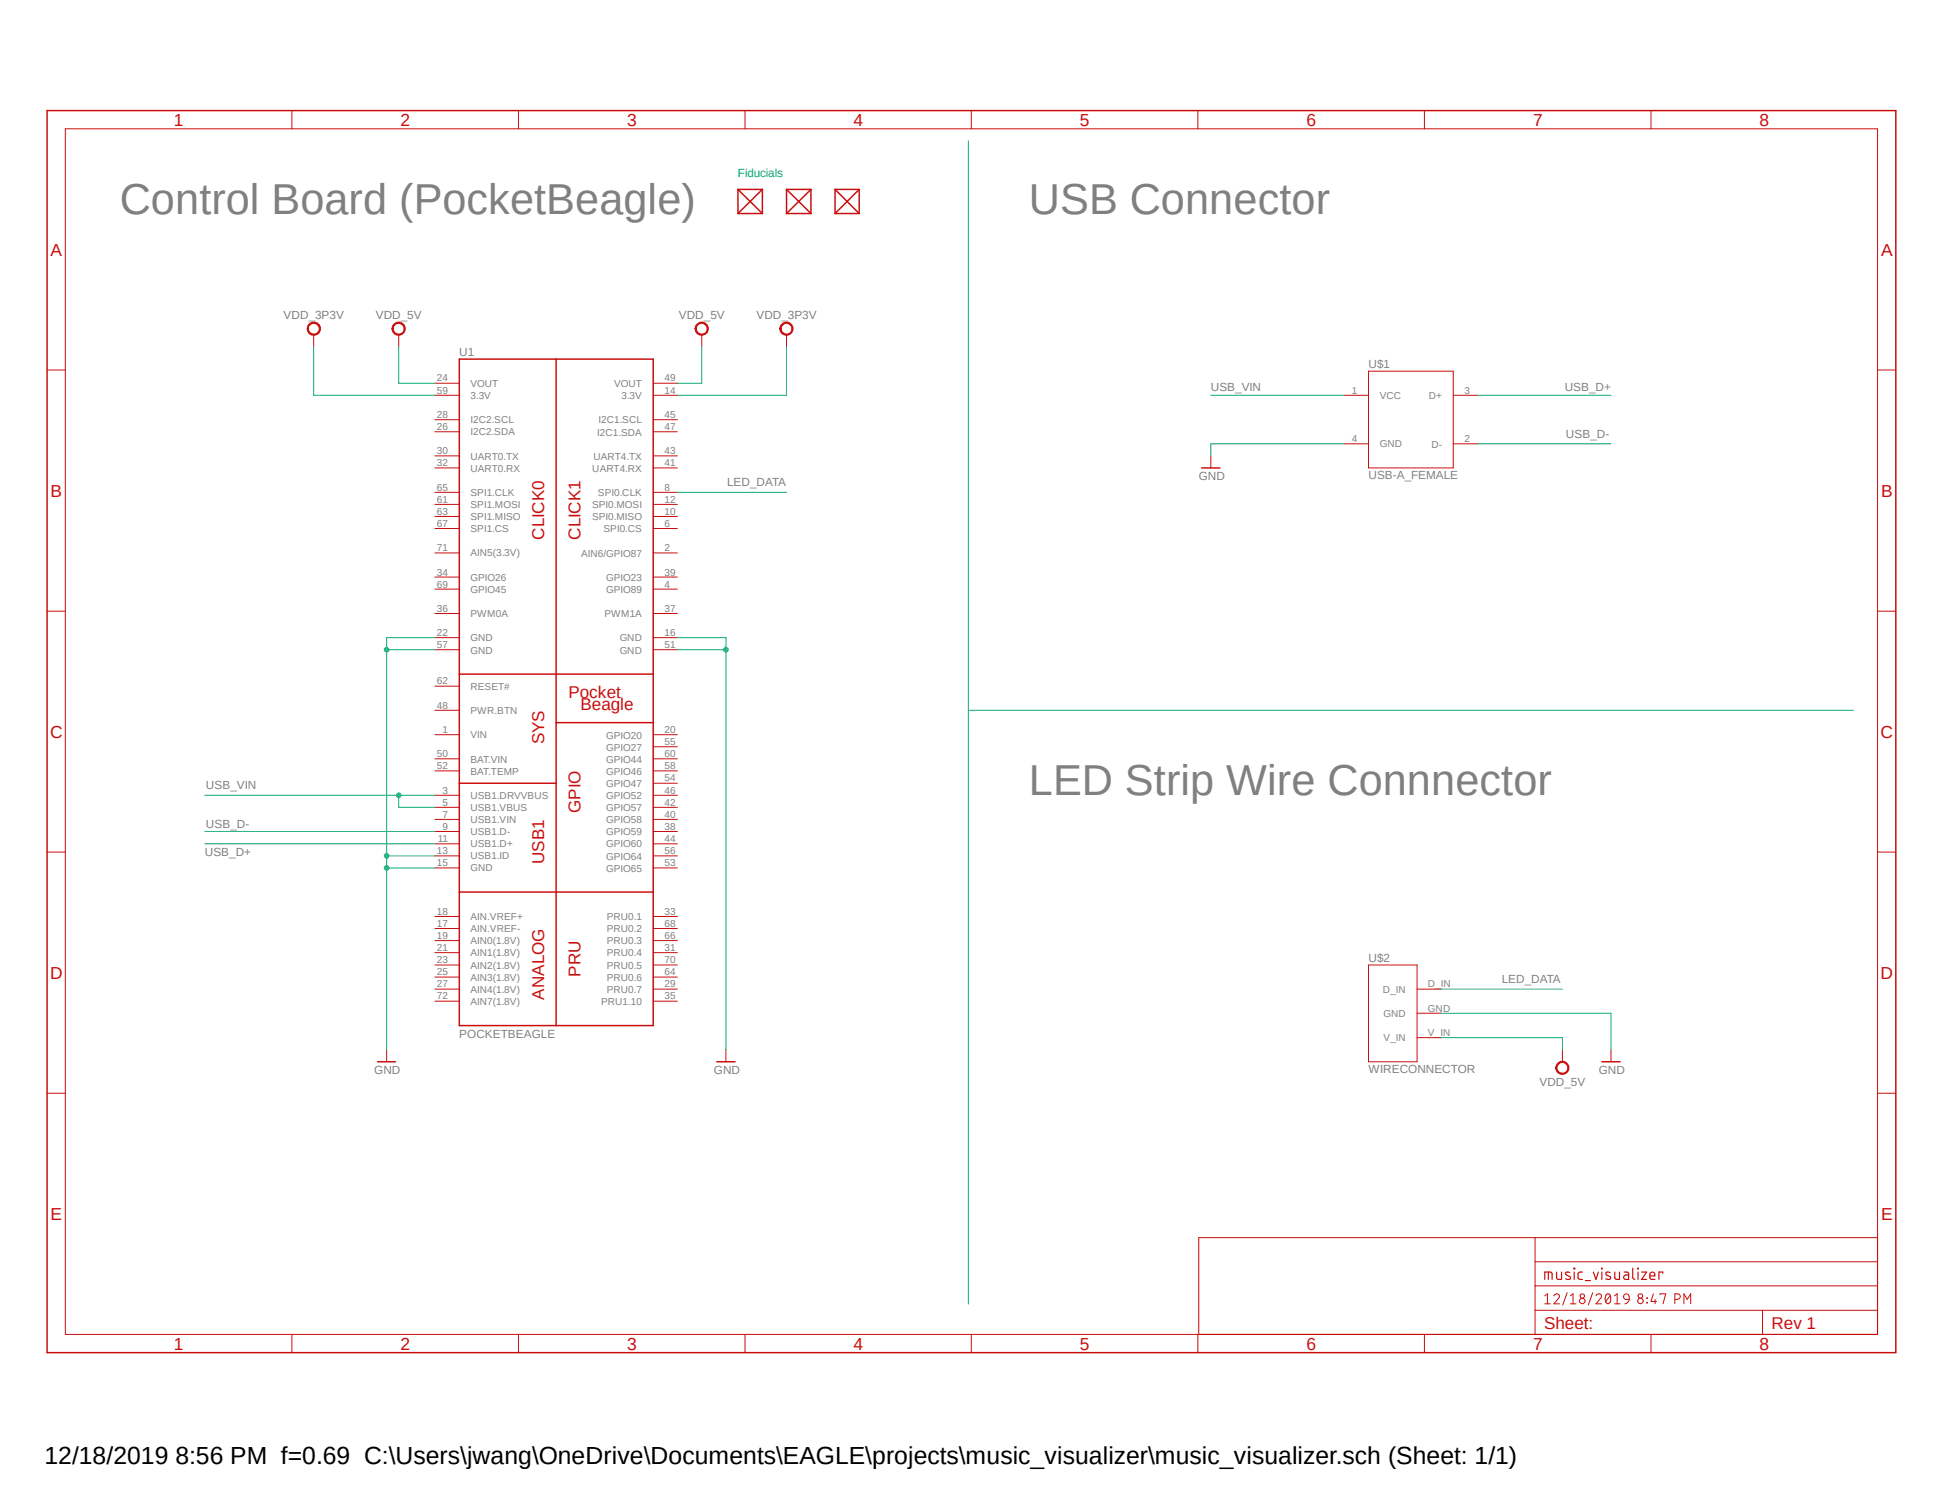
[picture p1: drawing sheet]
<?xml version="1.0" encoding="utf-8"?>
<!DOCTYPE eagle SYSTEM "eagle.dtd">
<eagle version="9.5.1">
<drawing>
<settings>
<setting alwaysvectorfont="no"/>
<setting verticaltext="up"/>
</settings>
<grid distance="0.1" unitdist="inch" unit="inch" style="lines" multiple="1" display="no" altdistance="0.01" altunitdist="inch" altunit="inch"/>
<schematic xreflabel="%F%N/%S.%C%R" xrefpart="/%S.%C%R">
<libraries>
<library name="music_visualizer">
<symbols>
<symbol name="FRAMES_A3L-LOC">
<wire x1="241.3" y1="3.81" x2="311.785" y2="3.81" width="0.1016" layer="94"/>
<wire x1="311.785" y1="3.81" x2="359.41" y2="3.81" width="0.1016" layer="94"/>
<wire x1="359.41" y1="3.81" x2="383.54" y2="3.81" width="0.1016" layer="94"/>
<wire x1="383.54" y1="3.81" x2="383.54" y2="8.89" width="0.1016" layer="94"/>
<wire x1="383.54" y1="8.89" x2="383.54" y2="13.97" width="0.1016" layer="94"/>
<wire x1="383.54" y1="13.97" x2="383.54" y2="19.05" width="0.1016" layer="94"/>
<wire x1="383.54" y1="19.05" x2="383.54" y2="24.13" width="0.1016" layer="94"/>
<wire x1="241.3" y1="3.81" x2="241.3" y2="24.13" width="0.1016" layer="94"/>
<wire x1="241.3" y1="24.13" x2="311.785" y2="24.13" width="0.1016" layer="94"/>
<wire x1="311.785" y1="24.13" x2="383.54" y2="24.13" width="0.1016" layer="94"/>
<wire x1="359.41" y1="3.81" x2="359.41" y2="8.89" width="0.1016" layer="94"/>
<wire x1="359.41" y1="8.89" x2="383.54" y2="8.89" width="0.1016" layer="94"/>
<wire x1="359.41" y1="8.89" x2="311.785" y2="8.89" width="0.1016" layer="94"/>
<wire x1="311.785" y1="8.89" x2="311.785" y2="3.81" width="0.1016" layer="94"/>
<wire x1="311.785" y1="8.89" x2="311.785" y2="13.97" width="0.1016" layer="94"/>
<wire x1="311.785" y1="13.97" x2="383.54" y2="13.97" width="0.1016" layer="94"/>
<wire x1="311.785" y1="13.97" x2="311.785" y2="19.05" width="0.1016" layer="94"/>
<wire x1="311.785" y1="19.05" x2="383.54" y2="19.05" width="0.1016" layer="94"/>
<wire x1="311.785" y1="19.05" x2="311.785" y2="24.13" width="0.1016" layer="94"/>
<text x="313.69" y="15.24" size="2.54" layer="94" font="vector">&gt;DRAWING_NAME</text>
<text x="313.69" y="10.16" size="2.286" layer="94" font="vector">&gt;LAST_DATE_TIME</text>
<text x="313.69" y="5.08" size="2.54" layer="94">Sheet:</text>
<frame x1="0" y1="0" x2="387.35" y2="260.35" columns="8" rows="5" layer="94"/>
<text x="361.315" y="5.08" size="2.54" layer="94">Rev 1</text>
</symbol>
<symbol name="POCKETBEAGLE">
<pin name="VIN" x="-5.08" y="60.96" length="middle" direction="pwr"/>
<pin name="USB1.DRVVBUS" x="-5.08" y="48.26" length="middle"/>
<pin name="USB1.VBUS" x="-5.08" y="45.72" length="middle"/>
<pin name="USB1.VIN" x="-5.08" y="43.18" length="middle"/>
<pin name="USB1.D-" x="-5.08" y="40.64" length="middle"/>
<pin name="USB1.D+" x="-5.08" y="38.1" length="middle"/>
<pin name="USB1.ID" x="-5.08" y="35.56" length="middle"/>
<pin name="GND@1" x="-5.08" y="33.02" length="middle"/>
<pin name="AIN.VREF-" x="-5.08" y="20.32" length="middle" direction="in"/>
<pin name="AIN0(1.8V)" x="-5.08" y="17.78" length="middle" direction="in"/>
<pin name="AIN1(1.8V)" x="-5.08" y="15.24" length="middle" direction="in"/>
<pin name="AIN2(1.8V)" x="-5.08" y="12.7" length="middle" direction="in"/>
<pin name="AIN3(1.8V)" x="-5.08" y="10.16" length="middle" direction="in"/>
<pin name="AIN4(1.8V)" x="-5.08" y="7.62" length="middle" direction="in"/>
<pin name="PRU0.7" x="45.72" y="7.62" length="middle" rot="R180"/>
<pin name="PRU0.4" x="45.72" y="15.24" length="middle" rot="R180"/>
<pin name="PRU0.1" x="45.72" y="22.86" length="middle" rot="R180"/>
<pin name="PRU1.10" x="45.72" y="5.08" length="middle" rot="R180"/>
<pin name="AIN6/GPIO87" x="45.72" y="99.06" length="middle" rot="R180"/>
<pin name="GPIO89" x="45.72" y="91.44" length="middle" rot="R180"/>
<pin name="SPI0.CS" x="45.72" y="104.14" length="middle" rot="R180"/>
<pin name="SPI0.CLK" x="45.72" y="111.76" length="middle" rot="R180"/>
<pin name="SPI0.MISO" x="45.72" y="106.68" length="middle" rot="R180"/>
<pin name="SPI0.MOSI" x="45.72" y="109.22" length="middle" rot="R180"/>
<pin name="3.3V@1" x="45.72" y="132.08" length="middle" direction="pwr" rot="R180"/>
<pin name="GND@2" x="45.72" y="81.28" length="middle" direction="pwr" rot="R180"/>
<pin name="AIN.VREF+" x="-5.08" y="22.86" length="middle" direction="in"/>
<pin name="GPIO20" x="45.72" y="60.96" length="middle" rot="R180"/>
<pin name="GND@3" x="-5.08" y="81.28" length="middle" direction="pwr"/>
<pin name="VOUT@1" x="-5.08" y="134.62" length="middle" direction="pwr"/>
<pin name="I2C2.SDA" x="-5.08" y="124.46" length="middle"/>
<pin name="I2C2.SCL" x="-5.08" y="127" length="middle"/>
<pin name="UART0.TX" x="-5.08" y="119.38" length="middle"/>
<pin name="UART0.RX" x="-5.08" y="116.84" length="middle"/>
<pin name="GPIO26" x="-5.08" y="93.98" length="middle"/>
<pin name="PWM0A" x="-5.08" y="86.36" length="middle"/>
<pin name="PWM1A" x="45.72" y="86.36" length="middle" rot="R180"/>
<pin name="GPIO23" x="45.72" y="93.98" length="middle" rot="R180"/>
<pin name="UART4.RX" x="45.72" y="116.84" length="middle" rot="R180"/>
<pin name="UART4.TX" x="45.72" y="119.38" length="middle" rot="R180"/>
<pin name="I2C1.SCL" x="45.72" y="127" length="middle" rot="R180"/>
<pin name="I2C1.SDA" x="45.72" y="124.46" length="middle" rot="R180"/>
<pin name="VOUT@2" x="45.72" y="134.62" length="middle" direction="pwr" rot="R180"/>
<pin name="GND@4" x="45.72" y="78.74" length="middle" direction="pwr" rot="R180"/>
<pin name="GPIO65" x="45.72" y="33.02" length="middle" rot="R180"/>
<pin name="GPIO27" x="45.72" y="58.42" length="middle" rot="R180"/>
<pin name="GND@5" x="-5.08" y="78.74" length="middle" direction="pwr"/>
<pin name="3.3V@2" x="-5.08" y="132.08" length="middle" direction="pwr"/>
<pin name="SPI1.MOSI" x="-5.08" y="109.22" length="middle"/>
<pin name="SPI1.MISO" x="-5.08" y="106.68" length="middle"/>
<pin name="SPI1.CLK" x="-5.08" y="111.76" length="middle"/>
<pin name="SPI1.CS" x="-5.08" y="104.14" length="middle"/>
<pin name="GPIO45" x="-5.08" y="91.44" length="middle"/>
<pin name="AIN5(3.3V)" x="-5.08" y="99.06" length="middle"/>
<pin name="GPIO59" x="45.72" y="40.64" length="middle" rot="R180"/>
<pin name="GPIO58" x="45.72" y="43.18" length="middle" rot="R180"/>
<pin name="GPIO57" x="45.72" y="45.72" length="middle" rot="R180"/>
<pin name="GPIO60" x="45.72" y="38.1" length="middle" rot="R180"/>
<pin name="GPIO52" x="45.72" y="48.26" length="middle" rot="R180"/>
<pin name="PWR.BTN" x="-5.08" y="66.04" length="middle" direction="in"/>
<pin name="BAT.VIN" x="-5.08" y="55.88" length="middle" direction="pwr"/>
<pin name="BAT.TEMP" x="-5.08" y="53.34" length="middle" direction="in"/>
<pin name="GPIO47" x="45.72" y="50.8" length="middle" rot="R180"/>
<pin name="GPIO64" x="45.72" y="35.56" length="middle" rot="R180"/>
<pin name="GPIO46" x="45.72" y="53.34" length="middle" rot="R180"/>
<pin name="GPIO44" x="45.72" y="55.88" length="middle" rot="R180"/>
<pin name="RESET#" x="-5.08" y="71.12" length="middle" direction="in"/>
<pin name="PRU0.6" x="45.72" y="10.16" length="middle" rot="R180"/>
<pin name="PRU0.3" x="45.72" y="17.78" length="middle" rot="R180"/>
<pin name="PRU0.2" x="45.72" y="20.32" length="middle" rot="R180"/>
<pin name="PRU0.5" x="45.72" y="12.7" length="middle" rot="R180"/>
<pin name="AIN7(1.8V)" x="-5.08" y="5.08" length="middle" direction="in"/>
<wire x1="0" y1="0" x2="0" y2="27.94" width="0.254" layer="94"/>
<wire x1="0" y1="27.94" x2="0" y2="50.8" width="0.254" layer="94"/>
<wire x1="0" y1="50.8" x2="0" y2="73.66" width="0.254" layer="94"/>
<wire x1="0" y1="73.66" x2="0" y2="139.7" width="0.254" layer="94"/>
<wire x1="0" y1="139.7" x2="20.32" y2="139.7" width="0.254" layer="94"/>
<wire x1="20.32" y1="139.7" x2="40.64" y2="139.7" width="0.254" layer="94"/>
<wire x1="40.64" y1="139.7" x2="40.64" y2="73.66" width="0.254" layer="94"/>
<wire x1="40.64" y1="73.66" x2="40.64" y2="63.5" width="0.254" layer="94"/>
<wire x1="40.64" y1="63.5" x2="40.64" y2="27.94" width="0.254" layer="94"/>
<wire x1="40.64" y1="27.94" x2="40.64" y2="0" width="0.254" layer="94"/>
<wire x1="40.64" y1="0" x2="20.32" y2="0" width="0.254" layer="94"/>
<wire x1="20.32" y1="0" x2="0" y2="0" width="0.254" layer="94"/>
<wire x1="20.32" y1="0" x2="20.32" y2="50.8" width="0.254" layer="94"/>
<wire x1="20.32" y1="50.8" x2="20.32" y2="63.5" width="0.254" layer="94"/>
<wire x1="20.32" y1="63.5" x2="20.32" y2="139.7" width="0.254" layer="94"/>
<wire x1="0" y1="73.66" x2="40.64" y2="73.66" width="0.254" layer="94"/>
<wire x1="0" y1="27.94" x2="40.64" y2="27.94" width="0.254" layer="94"/>
<wire x1="0" y1="50.8" x2="20.32" y2="50.8" width="0.254" layer="94"/>
<text x="15.24" y="114.3" size="2.54" layer="94" rot="R270">CLICK0</text>
<text x="22.86" y="114.3" size="2.54" layer="94" rot="R270">CLICK1</text>
<text x="22.86" y="53.34" size="2.54" layer="94" rot="R270">GPIO</text>
<text x="15.24" y="43.18" size="2.54" layer="94" rot="R270">USB1</text>
<text x="15.24" y="66.04" size="2.54" layer="94" rot="R270">SYS</text>
<text x="15.24" y="20.32" size="2.54" layer="94" rot="R270">ANALOG</text>
<text x="22.86" y="17.78" size="2.54" layer="94" rot="R270">PRU</text>
<text x="0" y="142.24" size="1.778" layer="95" rot="MR180">&gt;NAME</text>
<text x="0" y="-2.54" size="1.778" layer="96">&gt;VALUE</text>
<wire x1="40.64" y1="63.5" x2="20.32" y2="63.5" width="0.254" layer="94"/>
<text x="22.86" y="68.58" size="2.54" layer="94">Pocket</text>
<text x="25.4" y="66.04" size="2.54" layer="94">Beagle</text>
</symbol>
<symbol name="USB-A_FEMALE">
<wire x1="0" y1="0" x2="0" y2="20.32" width="0.1524" layer="94"/>
<wire x1="0" y1="20.32" x2="17.78" y2="20.32" width="0.1524" layer="94"/>
<wire x1="17.78" y1="20.32" x2="17.78" y2="0" width="0.1524" layer="94"/>
<wire x1="17.78" y1="0" x2="0" y2="0" width="0.1524" layer="94"/>
<pin name="VCC" x="-5.08" y="15.24" length="middle"/>
<pin name="GND" x="-5.08" y="5.08" length="middle"/>
<pin name="D+" x="22.86" y="15.24" length="middle" rot="R180"/>
<pin name="D-" x="22.86" y="5.08" length="middle" rot="R180"/>
<text x="0" y="21.082" size="1.778" layer="95">&gt;NAME</text>
<text x="0" y="-2.286" size="1.778" layer="96">&gt;VALUE</text>
</symbol>
<symbol name="WIRECONNECTOR">
<wire x1="0" y1="0" x2="0" y2="20.32" width="0.1524" layer="94"/>
<wire x1="0" y1="20.32" x2="10.16" y2="20.32" width="0.1524" layer="94"/>
<wire x1="10.16" y1="20.32" x2="10.16" y2="0" width="0.1524" layer="94"/>
<wire x1="10.16" y1="0" x2="0" y2="0" width="0.1524" layer="94"/>
<pin name="D_IN" x="15.24" y="15.24" length="middle" rot="R180"/>
<pin name="GND" x="15.24" y="10.16" length="middle" rot="R180"/>
<pin name="V_IN" x="15.24" y="5.08" length="middle" rot="R180"/>
<text x="0" y="20.828" size="1.778" layer="95">&gt;NAME</text>
<text x="0" y="-2.286" size="1.778" layer="96">&gt;VALUE</text>
</symbol>
<symbol name="GND">
<wire x1="-1.905" y1="0" x2="1.905" y2="0" width="0.254" layer="94"/>
<pin name="GND" x="0" y="2.54" visible="off" length="short" direction="sup" rot="R270"/>
<text x="-2.54" y="-2.54" size="1.778" layer="96">&gt;VALUE</text>
</symbol>
<symbol name="VDD_5V">
<circle x="0" y="1.27" radius="1.27" width="0.254" layer="94"/>
<pin name="VDD_5V" x="0" y="-2.54" visible="off" length="short" direction="sup" rot="R90"/>
<text x="0" y="4.064" size="1.778" layer="96" align="center">&gt;VALUE</text>
</symbol>
<symbol name="VDD_3P3V">
<circle x="0" y="1.27" radius="1.27" width="0.254" layer="94"/>
<pin name="VDD_3P3V" x="0" y="-2.54" visible="off" length="short" direction="sup" rot="R90"/>
<text x="0" y="4.064" size="1.778" layer="96" align="center">&gt;VALUE</text>
</symbol>
<symbol name="FIDUCIAL">
<wire x1="-2.54" y1="-2.54" x2="2.54" y2="2.54" width="0.254" layer="94"/>
<wire x1="-2.54" y1="2.54" x2="2.54" y2="-2.54" width="0.254" layer="94"/>
<wire x1="-2.54" y1="2.54" x2="2.54" y2="2.54" width="0.254" layer="94"/>
<wire x1="2.54" y1="2.54" x2="2.54" y2="-2.54" width="0.254" layer="94"/>
<wire x1="2.54" y1="-2.54" x2="-2.54" y2="-2.54" width="0.254" layer="94"/>
<wire x1="-2.54" y1="-2.54" x2="-2.54" y2="2.54" width="0.254" layer="94"/>
<pin name="P$1" x="0" y="0" visible="off" length="point" direction="nc"/>
</symbol>
</symbols>
<devicesets>
<deviceset name="FRAMES_A3L-LOC" prefix="FRAME" uservalue="yes">
<gates>
<gate name="G$1" symbol="FRAMES_A3L-LOC" x="0" y="0"/>
</gates>
<devices>
<device name="">
<technologies>
<technology name=""/>
</technologies>
</device>
</devices>
</deviceset>
<deviceset name="POCKETBEAGLE" prefix="U">
<gates>
<gate name="G$1" symbol="POCKETBEAGLE" x="0" y="0"/>
</gates>
<devices>
<device name="" package="POCKETBEAGLE">
<connects>
<connect gate="G$1" pin="3.3V@1" pad="14"/>
<connect gate="G$1" pin="3.3V@2" pad="59"/>
<connect gate="G$1" pin="AIN.VREF+" pad="18"/>
<connect gate="G$1" pin="AIN.VREF-" pad="17"/>
<connect gate="G$1" pin="AIN0(1.8V)" pad="19"/>
<connect gate="G$1" pin="AIN1(1.8V)" pad="21"/>
<connect gate="G$1" pin="AIN2(1.8V)" pad="23"/>
<connect gate="G$1" pin="AIN3(1.8V)" pad="25"/>
<connect gate="G$1" pin="AIN4(1.8V)" pad="27"/>
<connect gate="G$1" pin="AIN5(3.3V)" pad="71"/>
<connect gate="G$1" pin="AIN6/GPIO87" pad="2"/>
<connect gate="G$1" pin="AIN7(1.8V)" pad="72"/>
<connect gate="G$1" pin="BAT.TEMP" pad="52"/>
<connect gate="G$1" pin="BAT.VIN" pad="50"/>
<connect gate="G$1" pin="GND@1" pad="15"/>
<connect gate="G$1" pin="GND@2" pad="16"/>
<connect gate="G$1" pin="GND@3" pad="22"/>
<connect gate="G$1" pin="GND@4" pad="51"/>
<connect gate="G$1" pin="GND@5" pad="57"/>
<connect gate="G$1" pin="GPIO20" pad="20"/>
<connect gate="G$1" pin="GPIO23" pad="39"/>
<connect gate="G$1" pin="GPIO26" pad="34"/>
<connect gate="G$1" pin="GPIO27" pad="55"/>
<connect gate="G$1" pin="GPIO44" pad="60"/>
<connect gate="G$1" pin="GPIO45" pad="69"/>
<connect gate="G$1" pin="GPIO46" pad="58"/>
<connect gate="G$1" pin="GPIO47" pad="54"/>
<connect gate="G$1" pin="GPIO52" pad="46"/>
<connect gate="G$1" pin="GPIO57" pad="42"/>
<connect gate="G$1" pin="GPIO58" pad="40"/>
<connect gate="G$1" pin="GPIO59" pad="38"/>
<connect gate="G$1" pin="GPIO60" pad="44"/>
<connect gate="G$1" pin="GPIO64" pad="56"/>
<connect gate="G$1" pin="GPIO65" pad="53"/>
<connect gate="G$1" pin="GPIO89" pad="4"/>
<connect gate="G$1" pin="I2C1.SCL" pad="45"/>
<connect gate="G$1" pin="I2C1.SDA" pad="47"/>
<connect gate="G$1" pin="I2C2.SCL" pad="28"/>
<connect gate="G$1" pin="I2C2.SDA" pad="26"/>
<connect gate="G$1" pin="PRU0.1" pad="33"/>
<connect gate="G$1" pin="PRU0.2" pad="68"/>
<connect gate="G$1" pin="PRU0.3" pad="66"/>
<connect gate="G$1" pin="PRU0.4" pad="31"/>
<connect gate="G$1" pin="PRU0.5" pad="70"/>
<connect gate="G$1" pin="PRU0.6" pad="64"/>
<connect gate="G$1" pin="PRU0.7" pad="29"/>
<connect gate="G$1" pin="PRU1.10" pad="35"/>
<connect gate="G$1" pin="PWM0A" pad="36"/>
<connect gate="G$1" pin="PWM1A" pad="37"/>
<connect gate="G$1" pin="PWR.BTN" pad="48"/>
<connect gate="G$1" pin="RESET#" pad="62"/>
<connect gate="G$1" pin="SPI0.CLK" pad="8"/>
<connect gate="G$1" pin="SPI0.CS" pad="6"/>
<connect gate="G$1" pin="SPI0.MISO" pad="10"/>
<connect gate="G$1" pin="SPI0.MOSI" pad="12"/>
<connect gate="G$1" pin="SPI1.CLK" pad="65"/>
<connect gate="G$1" pin="SPI1.CS" pad="67"/>
<connect gate="G$1" pin="SPI1.MISO" pad="63"/>
<connect gate="G$1" pin="SPI1.MOSI" pad="61"/>
<connect gate="G$1" pin="UART0.RX" pad="32"/>
<connect gate="G$1" pin="UART0.TX" pad="30"/>
<connect gate="G$1" pin="UART4.RX" pad="41"/>
<connect gate="G$1" pin="UART4.TX" pad="43"/>
<connect gate="G$1" pin="USB1.D+" pad="11"/>
<connect gate="G$1" pin="USB1.D-" pad="9"/>
<connect gate="G$1" pin="USB1.DRVVBUS" pad="3"/>
<connect gate="G$1" pin="USB1.ID" pad="13"/>
<connect gate="G$1" pin="USB1.VBUS" pad="5"/>
<connect gate="G$1" pin="USB1.VIN" pad="7"/>
<connect gate="G$1" pin="VIN" pad="1"/>
<connect gate="G$1" pin="VOUT@1" pad="24"/>
<connect gate="G$1" pin="VOUT@2" pad="49"/>
</connects>
<technologies>
<technology name=""/>
</technologies>
</device>
</devices>
</deviceset>
<deviceset name="USB-A_FEMALE">
<gates>
<gate name="G$1" symbol="USB-A_FEMALE" x="0" y="0"/>
</gates>
<devices>
<device name="" package="USB-A_FEMALE">
<connects>
<connect gate="G$1" pin="D+" pad="3"/>
<connect gate="G$1" pin="D-" pad="2"/>
<connect gate="G$1" pin="GND" pad="4"/>
<connect gate="G$1" pin="VCC" pad="1"/>
</connects>
<technologies>
<technology name=""/>
</technologies>
</device>
</devices>
</deviceset>
<deviceset name="WIRECONNECTOR">
<gates>
<gate name="G$1" symbol="WIRECONNECTOR" x="-60.96" y="-17.78"/>
</gates>
<devices>
<device name="" package="WIRECONNECTOR">
<connects>
<connect gate="G$1" pin="D_IN" pad="D_IN"/>
<connect gate="G$1" pin="GND" pad="GND"/>
<connect gate="G$1" pin="V_IN" pad="V_IN"/>
</connects>
<technologies>
<technology name=""/>
</technologies>
</device>
</devices>
</deviceset>
<deviceset name="GND" prefix="GND">
<gates>
<gate name="1" symbol="GND" x="0" y="0"/>
</gates>
<devices>
<device name="">
<technologies>
<technology name=""/>
</technologies>
</device>
</devices>
</deviceset>
<deviceset name="VDD_5V" prefix="SUPPLY">
<gates>
<gate name="G$1" symbol="VDD_5V" x="0" y="2.54"/>
</gates>
<devices>
<device name="">
<technologies>
<technology name=""/>
</technologies>
</device>
</devices>
</deviceset>
<deviceset name="VDD_3P3V" prefix="SUPPLY">
<gates>
<gate name="G$1" symbol="VDD_3P3V" x="0" y="2.54"/>
</gates>
<devices>
<device name="">
<technologies>
<technology name=""/>
</technologies>
</device>
</devices>
</deviceset>
<deviceset name="FIDUCIAL" prefix="FUD">
<gates>
<gate name="G$1" symbol="FIDUCIAL" x="0" y="0"/>
</gates>
<devices>
<device name="" package="FIDUCIAL_40MIL">
<connects>
<connect gate="G$1" pin="P$1" pad="P$1"/>
</connects>
<technologies>
<technology name=""/>
</technologies>
</device>
</devices>
</deviceset>
</devicesets>
</library>
</libraries>
<attributes>
</attributes>
<variantdefs>
</variantdefs>
<classes>
<class number="0" name="default" width="0.254" drill="0.3048">
<clearance class="0" value="0.254"/>
</class>
</classes>
<parts>
<part name="FRAME1" library="music_visualizer" deviceset="FRAMES_A3L-LOC" device=""/>
<part name="U1" library="music_visualizer" deviceset="POCKETBEAGLE" device=""/>
<part name="U$1" library="music_visualizer" deviceset="USB-A_FEMALE" device=""/>
<part name="U$2" library="music_visualizer" deviceset="WIRECONNECTOR" device=""/>
<part name="GND1" library="music_visualizer" deviceset="GND" device=""/>
<part name="GND3" library="music_visualizer" deviceset="GND" device=""/>
<part name="SUPPLY1" library="music_visualizer" deviceset="VDD_5V" device=""/>
<part name="SUPPLY2" library="music_visualizer" deviceset="VDD_5V" device=""/>
<part name="SUPPLY3" library="music_visualizer" deviceset="VDD_3P3V" device=""/>
<part name="SUPPLY4" library="music_visualizer" deviceset="VDD_3P3V" device=""/>
<part name="SUPPLY5" library="music_visualizer" deviceset="VDD_5V" device=""/>
<part name="GND2" library="music_visualizer" deviceset="GND" device=""/>
<part name="GND" library="music_visualizer" deviceset="GND" device=""/>
<part name="FUD1" library="music_visualizer" deviceset="FIDUCIAL" device=""/>
<part name="FUD2" library="music_visualizer" deviceset="FIDUCIAL" device=""/>
<part name="FUD3" library="music_visualizer" deviceset="FIDUCIAL" device=""/>
</parts>
<sheets>
<sheet>
<plain>
<text x="205.74" y="238.76" size="6.4516" layer="97">USB Connector</text>
<text x="205.74" y="116.84" size="6.4516" layer="97">LED Strip Wire Connnector</text>
<text x="15.24" y="238.76" size="6.4516" layer="97">Control Board (PocketBeagle)</text>
<text x="144.78" y="246.38" size="1.778" layer="91">Fiducials</text>
</plain>
<instances>
<instance part="FRAME1" gate="G$1" x="0" y="0" smashed="yes">
<attribute name="DRAWING_NAME" x="313.69" y="15.24" size="2.54" layer="94" font="vector"/>
<attribute name="LAST_DATE_TIME" x="313.69" y="10.16" size="2.286" layer="94" font="vector"/>
</instance>
<instance part="U1" gate="G$1" x="86.36" y="68.58" smashed="yes">
<attribute name="NAME" x="86.36" y="210.82" size="1.778" layer="95" rot="MR180"/>
<attribute name="VALUE" x="86.36" y="66.04" size="1.778" layer="96"/>
</instance>
<instance part="U$1" gate="G$1" x="276.86" y="185.42" smashed="yes">
<attribute name="NAME" x="276.86" y="206.502" size="1.778" layer="95"/>
<attribute name="VALUE" x="276.86" y="183.134" size="1.778" layer="96"/>
</instance>
<instance part="U$2" gate="G$1" x="276.86" y="60.96" smashed="yes">
<attribute name="NAME" x="276.86" y="81.788" size="1.778" layer="95"/>
<attribute name="VALUE" x="276.86" y="58.674" size="1.778" layer="96"/>
</instance>
<instance part="GND1" gate="1" x="71.12" y="60.96" smashed="yes">
<attribute name="VALUE" x="68.58" y="58.42" size="1.778" layer="96"/>
</instance>
<instance part="GND3" gate="1" x="142.24" y="60.96" smashed="yes">
<attribute name="VALUE" x="139.7" y="58.42" size="1.778" layer="96"/>
</instance>
<instance part="SUPPLY1" gate="G$1" x="73.66" y="213.36" smashed="yes">
<attribute name="VALUE" x="73.66" y="217.424" size="1.778" layer="96" align="center"/>
</instance>
<instance part="SUPPLY2" gate="G$1" x="137.16" y="213.36" smashed="yes">
<attribute name="VALUE" x="137.16" y="217.424" size="1.778" layer="96" align="center"/>
</instance>
<instance part="SUPPLY3" gate="G$1" x="55.88" y="213.36" smashed="yes">
<attribute name="VALUE" x="55.88" y="217.424" size="1.778" layer="96" align="center"/>
</instance>
<instance part="SUPPLY4" gate="G$1" x="154.94" y="213.36" smashed="yes">
<attribute name="VALUE" x="154.94" y="217.424" size="1.778" layer="96" align="center"/>
</instance>
<instance part="SUPPLY5" gate="G$1" x="317.5" y="60.96" smashed="yes" rot="R180">
<attribute name="VALUE" x="317.5" y="56.896" size="1.778" layer="96" rot="R180" align="center"/>
</instance>
<instance part="GND2" gate="1" x="327.66" y="60.96" smashed="yes">
<attribute name="VALUE" x="325.12" y="58.42" size="1.778" layer="96"/>
</instance>
<instance part="GND" gate="1" x="243.84" y="185.42" smashed="yes">
<attribute name="VALUE" x="241.3" y="182.88" size="1.778" layer="96"/>
</instance>
<instance part="FUD1" gate="G$1" x="147.32" y="241.3" smashed="yes"/>
<instance part="FUD2" gate="G$1" x="157.48" y="241.3" smashed="yes"/>
<instance part="FUD3" gate="G$1" x="167.64" y="241.3" smashed="yes"/>
</instances>
<busses>
</busses>
<nets>
<net name="VDD_5V" class="0">
<segment>
<pinref part="SUPPLY1" gate="G$1" pin="VDD_5V"/>
<pinref part="U1" gate="G$1" pin="VOUT@1"/>
<wire x1="73.66" y1="210.82" x2="73.66" y2="203.2" width="0.1524" layer="91"/>
<wire x1="73.66" y1="203.2" x2="81.28" y2="203.2" width="0.1524" layer="91"/>
</segment>
<segment>
<pinref part="SUPPLY2" gate="G$1" pin="VDD_5V"/>
<pinref part="U1" gate="G$1" pin="VOUT@2"/>
<wire x1="137.16" y1="210.82" x2="137.16" y2="203.2" width="0.1524" layer="91"/>
<wire x1="137.16" y1="203.2" x2="132.08" y2="203.2" width="0.1524" layer="91"/>
</segment>
<segment>
<pinref part="U$2" gate="G$1" pin="V_IN"/>
<wire x1="292.1" y1="66.04" x2="317.5" y2="66.04" width="0.1524" layer="91"/>
<wire x1="317.5" y1="66.04" x2="317.5" y2="63.5" width="0.1524" layer="91"/>
<pinref part="SUPPLY5" gate="G$1" pin="VDD_5V"/>
</segment>
</net>
<net name="VDD_3P3V" class="0">
<segment>
<pinref part="SUPPLY3" gate="G$1" pin="VDD_3P3V"/>
<pinref part="U1" gate="G$1" pin="3.3V@2"/>
<wire x1="55.88" y1="210.82" x2="55.88" y2="200.66" width="0.1524" layer="91"/>
<wire x1="55.88" y1="200.66" x2="81.28" y2="200.66" width="0.1524" layer="91"/>
</segment>
<segment>
<pinref part="SUPPLY4" gate="G$1" pin="VDD_3P3V"/>
<pinref part="U1" gate="G$1" pin="3.3V@1"/>
<wire x1="154.94" y1="210.82" x2="154.94" y2="200.66" width="0.1524" layer="91"/>
<wire x1="154.94" y1="200.66" x2="132.08" y2="200.66" width="0.1524" layer="91"/>
</segment>
</net>
<net name="GND" class="0">
<segment>
<pinref part="U1" gate="G$1" pin="GND@3"/>
<pinref part="GND1" gate="1" pin="GND"/>
<wire x1="81.28" y1="149.86" x2="71.12" y2="149.86" width="0.1524" layer="91"/>
<wire x1="71.12" y1="149.86" x2="71.12" y2="147.32" width="0.1524" layer="91"/>
<pinref part="U1" gate="G$1" pin="GND@1"/>
<wire x1="71.12" y1="147.32" x2="71.12" y2="104.14" width="0.1524" layer="91"/>
<wire x1="71.12" y1="104.14" x2="71.12" y2="101.6" width="0.1524" layer="91"/>
<wire x1="71.12" y1="101.6" x2="71.12" y2="63.5" width="0.1524" layer="91"/>
<wire x1="81.28" y1="101.6" x2="71.12" y2="101.6" width="0.1524" layer="91"/>
<junction x="71.12" y="101.6"/>
<pinref part="U1" gate="G$1" pin="GND@5"/>
<wire x1="81.28" y1="147.32" x2="71.12" y2="147.32" width="0.1524" layer="91"/>
<junction x="71.12" y="147.32"/>
<pinref part="U1" gate="G$1" pin="USB1.ID"/>
<wire x1="81.28" y1="104.14" x2="71.12" y2="104.14" width="0.1524" layer="91"/>
<junction x="71.12" y="104.14"/>
</segment>
<segment>
<pinref part="U1" gate="G$1" pin="GND@2"/>
<pinref part="GND3" gate="1" pin="GND"/>
<wire x1="132.08" y1="149.86" x2="142.24" y2="149.86" width="0.1524" layer="91"/>
<wire x1="142.24" y1="149.86" x2="142.24" y2="147.32" width="0.1524" layer="91"/>
<pinref part="U1" gate="G$1" pin="GND@4"/>
<wire x1="142.24" y1="147.32" x2="142.24" y2="63.5" width="0.1524" layer="91"/>
<wire x1="132.08" y1="147.32" x2="142.24" y2="147.32" width="0.1524" layer="91"/>
<junction x="142.24" y="147.32"/>
</segment>
<segment>
<pinref part="U$2" gate="G$1" pin="GND"/>
<wire x1="292.1" y1="71.12" x2="327.66" y2="71.12" width="0.1524" layer="91"/>
<wire x1="327.66" y1="71.12" x2="327.66" y2="63.5" width="0.1524" layer="91"/>
<pinref part="GND2" gate="1" pin="GND"/>
</segment>
<segment>
<pinref part="U$1" gate="G$1" pin="GND"/>
<wire x1="271.78" y1="190.5" x2="243.84" y2="190.5" width="0.1524" layer="91"/>
<wire x1="243.84" y1="190.5" x2="243.84" y2="187.96" width="0.1524" layer="91"/>
<pinref part="GND" gate="1" pin="GND"/>
</segment>
</net>
<net name="N$1" class="0">
<segment>
<wire x1="193.04" y1="254" x2="193.04" y2="134.62" width="0.1524" layer="91"/>
<wire x1="193.04" y1="134.62" x2="193.04" y2="10.16" width="0.1524" layer="91"/>
<wire x1="193.04" y1="134.62" x2="378.46" y2="134.62" width="0.1524" layer="91"/>
</segment>
</net>
<net name="LED_DATA" class="0">
<segment>
<pinref part="U1" gate="G$1" pin="SPI0.CLK"/>
<wire x1="132.08" y1="180.34" x2="154.94" y2="180.34" width="0.1524" layer="91"/>
<label x="142.494" y="181.61" size="1.778" layer="95"/>
</segment>
<segment>
<pinref part="U$2" gate="G$1" pin="D_IN"/>
<wire x1="292.1" y1="76.2" x2="317.5" y2="76.2" width="0.1524" layer="91"/>
<label x="304.8" y="77.47" size="1.778" layer="95"/>
</segment>
</net>
<net name="USB_VIN" class="0">
<segment>
<pinref part="U1" gate="G$1" pin="USB1.DRVVBUS"/>
<wire x1="81.28" y1="116.84" x2="73.66" y2="116.84" width="0.1524" layer="91"/>
<pinref part="U1" gate="G$1" pin="USB1.VBUS"/>
<wire x1="73.66" y1="116.84" x2="33.02" y2="116.84" width="0.1524" layer="91"/>
<wire x1="81.28" y1="114.3" x2="73.66" y2="114.3" width="0.1524" layer="91"/>
<wire x1="73.66" y1="114.3" x2="73.66" y2="116.84" width="0.1524" layer="91"/>
<junction x="73.66" y="116.84"/>
<label x="33.274" y="118.11" size="1.778" layer="95"/>
</segment>
<segment>
<pinref part="U$1" gate="G$1" pin="VCC"/>
<wire x1="271.78" y1="200.66" x2="243.84" y2="200.66" width="0.1524" layer="91"/>
<label x="243.84" y="201.676" size="1.778" layer="95"/>
</segment>
</net>
<net name="USB_D+" class="0">
<segment>
<pinref part="U$1" gate="G$1" pin="D+"/>
<wire x1="299.72" y1="200.66" x2="327.66" y2="200.66" width="0.1524" layer="91"/>
<label x="318.008" y="201.676" size="1.778" layer="95"/>
</segment>
<segment>
<pinref part="U1" gate="G$1" pin="USB1.D+"/>
<wire x1="81.28" y1="106.68" x2="33.02" y2="106.68" width="0.1524" layer="91"/>
<label x="33.02" y="104.14" size="1.778" layer="95"/>
</segment>
</net>
<net name="USB_D-" class="0">
<segment>
<pinref part="U$1" gate="G$1" pin="D-"/>
<wire x1="299.72" y1="190.5" x2="327.66" y2="190.5" width="0.1524" layer="91"/>
<label x="318.262" y="191.77" size="1.778" layer="95"/>
</segment>
<segment>
<pinref part="U1" gate="G$1" pin="USB1.D-"/>
<wire x1="81.28" y1="109.22" x2="33.02" y2="109.22" width="0.1524" layer="91"/>
<label x="33.274" y="109.982" size="1.778" layer="95"/>
</segment>
</net>
</nets>
</sheet>
</sheets>
</schematic>
</drawing>
</eagle>
